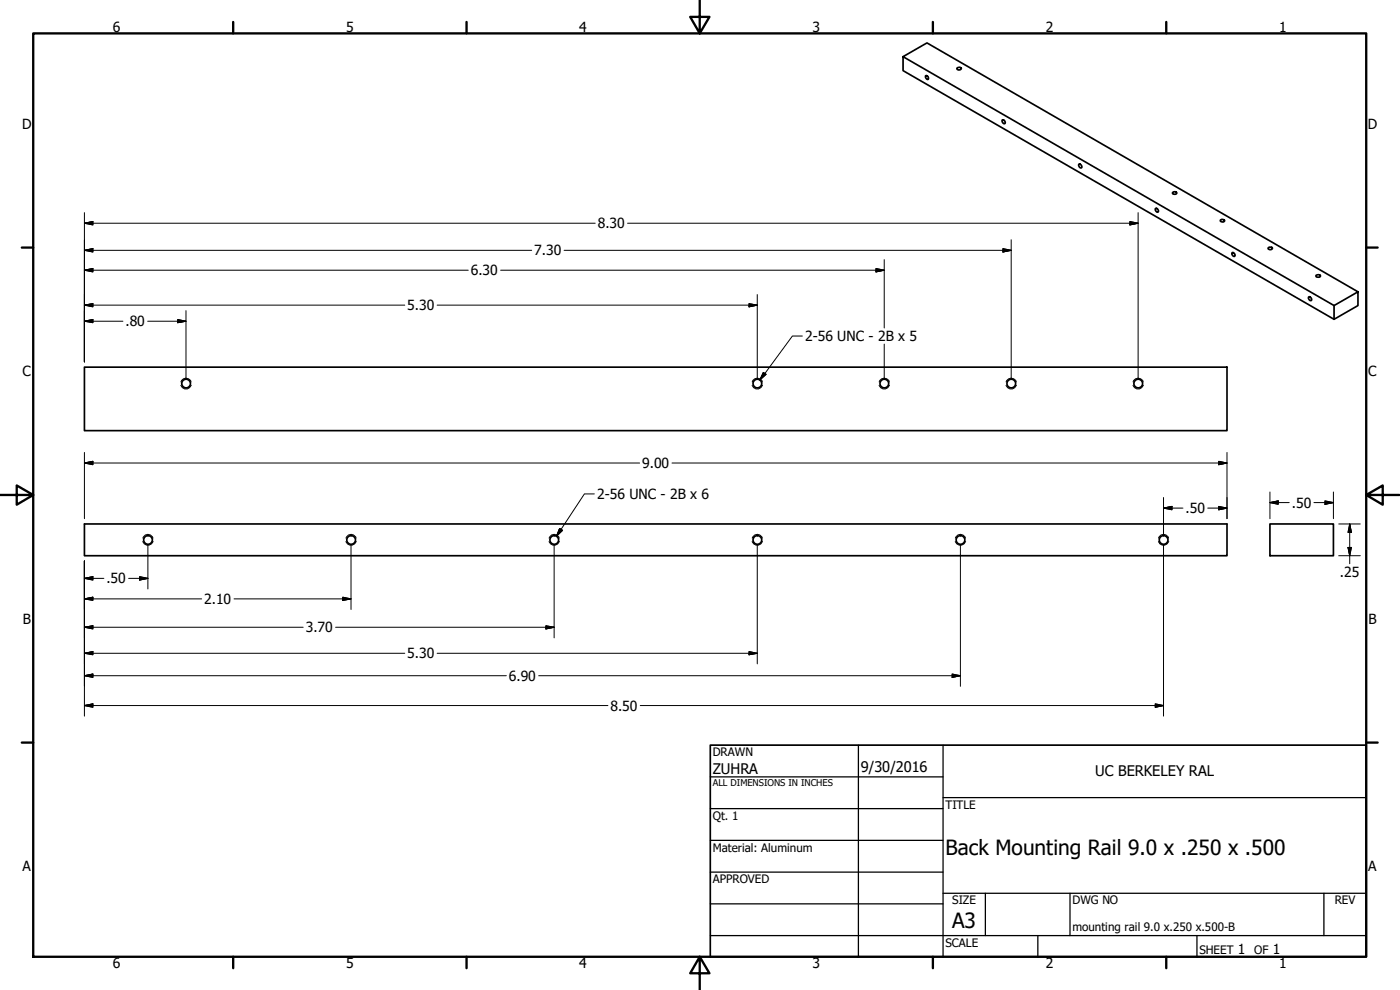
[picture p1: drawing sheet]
<svg xmlns="http://www.w3.org/2000/svg" width="420mm" height="297mm" viewBox="0 0 420 297" stroke-linecap="round" stroke-linejoin="round" font-family="sans-serif">
<!-- layer: Visible (ANSI) -->
<g fill="none" stroke="#000" stroke-width=".51">
<path d="M271 17v4.2l129.4 74.6 7.1-4.1v-4.1l-129.3-74.7-7.2 4.1 129.4 74.7 7.1-4.1M277.7 22.8l.2-.1a.76 .76 0 0 1 .6 1.2 .9 .9 0 0 1-.8-1.1zM287.2 20.4a.85 .85 0 0 1 1.3 .2 .79 .79 0 0 1-1.4 0zM300.7 36.1l.2-.2a.76 .76 0 0 1 .6 1.2 .9 .9 0 0 1-.8-1zM323.7 49.3l.2-.1a.76 .76 0 0 1 .6 1.2 .9 .9 0 0 1-.8-1.1zM351.9 57.8a.84 .84 0 0 1 1.3 0 .66 .66 0 0 1-.7 .5 .66 .66 0 0 1-.6-.5zM346.7 62.7l.2-.2a.76 .76 0 0 1 .6 1.2 .89 .89 0 0 1-.8-1zM366.3 66a.71 .71 0 0 1 .7-.2 .71 .71 0 0 1 .5 .6 .71 .71 0 0 1-.7 .2 .71 .71 0 0 1-.5-.6zM369.7 75.9l.2-.2a.76 .76 0 0 1 .6 1.2 .89 .89 0 0 1-.8-1zM380.6 74.3a.72 .72 0 0 1 1.2 .4 .84 .84 0 0 1-1.2-.1zM392.7 89.2l.2-.2a.76 .76 0 0 1 .5 1.2 .89 .89 0 0 1-.7-1zM395 82.6a.98 .98 0 0 1 1.3 .1 .78 .78 0 0 1-1.2 .4z"/>
<path d="M400.4 91.7v4.1M25.3 110.2h342.9v19h-342.9zM25.3 157.2h342.9v9.5h-342.9zM381.1 157.2h19.1v9.5h-19.1z"/>
<circle cx="55.8" cy="115.1" r="1.3"/>
<circle cx="227.3" cy="115.1" r="1.3"/>
<circle cx="265.4" cy="115.1" r="1.3"/>
<circle cx="303.5" cy="115.1" r="1.3"/>
<circle cx="341.6" cy="115.1" r="1.3"/>
<circle cx="44.4" cy="162" r="1.3"/>
<circle cx="105.4" cy="162" r="1.3"/>
<circle cx="166.3" cy="162" r="1.3"/>
<circle cx="227.3" cy="162" r="1.3"/>
<circle cx="288.3" cy="162" r="1.3"/>
<circle cx="349.2" cy="162" r="1.3"/>
</g>
<!-- layer: Hidden Narrow (ANSI) -->
<g fill="none" stroke="#000" stroke-width=".3">
<path d="M54.3 114.6a1.59 1.59 0 0 1 1.5-1.1 1.59 1.59 0 0 1 1.5 1.1M54.3 115.6a1.63 1.63 0 0 0 1.5 1.2 1.63 1.63 0 0 0 1.6-1.2M225.7 114.6a1.59 1.59 0 0 1 1.6-1.1 1.59 1.59 0 0 1 1.5 1.1M225.7 115.6a1.63 1.63 0 0 0 1.6 1.2 1.63 1.63 0 0 0 1.6-1.2M263.8 114.6a1.59 1.59 0 0 1 1.6-1.1 1.59 1.59 0 0 1 1.5 1.1M263.8 115.6a1.63 1.63 0 0 0 1.6 1.2 1.63 1.63 0 0 0 1.6-1.2M301.9 114.6a1.59 1.59 0 0 1 1.6-1.1 1.59 1.59 0 0 1 1.5 1.1M301.9 115.6a1.63 1.63 0 0 0 1.6 1.2 1.63 1.63 0 0 0 1.6-1.2M340 114.6a1.59 1.59 0 0 1 1.6-1.1 1.59 1.59 0 0 1 1.5 1.1M340 115.6a1.63 1.63 0 0 0 1.6 1.2 1.63 1.63 0 0 0 1.6-1.2M42.9 161.5a1.59 1.59 0 0 1 1.5-1.2 1.59 1.59 0 0 1 1.5 1.2M42.9 162.5a1.63 1.63 0 0 0 1.5 1.1 1.63 1.63 0 0 0 1.6-1.1"/>
<path d="M103.8 161.5a1.59 1.59 0 0 1 1.5-1.2 1.59 1.59 0 0 1 1.6 1.2M103.8 162.5a1.63 1.63 0 0 0 1.6 1.1 1.63 1.63 0 0 0 1.5-1.1M164.8 161.5a1.59 1.59 0 0 1 1.5-1.2 1.59 1.59 0 0 1 1.5 1.2M164.8 162.5a1.63 1.63 0 0 0 1.5 1.1 1.63 1.63 0 0 0 1.6-1.1M225.7 161.5a1.59 1.59 0 0 1 1.6-1.2 1.59 1.59 0 0 1 1.5 1.2M225.7 162.5a1.63 1.63 0 0 0 1.6 1.1 1.63 1.63 0 0 0 1.6-1.1M286.7 161.5a1.59 1.59 0 0 1 1.5-1.2 1.59 1.59 0 0 1 1.6 1.2M286.7 162.5a1.63 1.63 0 0 0 1.6 1.1 1.63 1.63 0 0 0 1.5-1.1M347.7 161.5a1.59 1.59 0 0 1 1.5-1.2 1.59 1.59 0 0 1 1.5 1.2M347.7 162.5a1.63 1.63 0 0 0 1.5 1.1 1.63 1.63 0 0 0 1.6-1.1"/>
</g>
<!-- layer: Border (ANSI) -->
<g fill="none" stroke="#000" stroke-width=".7">
<path d="M10 10h400v277.1h-400zM70 6.6v3.4M140 6.6v3.4M210 0v10l-2.9-4.9h5.8l-2.9 4.9M280 6.6v3.4M350 6.6v3.4M6.5 74.3h3.5M410 74.3h3.4M0 148.5h10l-5-2.8v5.7l5-2.9M410 148.5l5 2.9v-5.7l-5 2.8h10M6.5 222.8h3.5M410 222.8h3.4"/>
<path d="M70 287.1v3.4M140 287.1v3.4M210 287.1l2.9 4.9h-5.8l2.9-4.9v9.9M280 287.1v3.4M350 287.1v3.4"/>
</g>
<!-- layer: Title (ANSI) -->
<g fill="none" stroke="#000" stroke-width=".38">
<path d="M213.2 233.1h69.8M257.6 223.6v63.5M283 239.3h127M283 223.6v63.5M213.2 242.6h69.8M213.2 252.1h69.8M213.2 261.7h69.8M213.2 271.2h69.8M283 268h127M295.7 268v12.7M321.1 268v12.7M397.3 268v12.7"/>
<path d="M213.2 280.7h196.8M311.5 280.7v6.4M359.2 280.7v6.4"/>
</g>
<path d="M213.2 223.6h196.8v63.5h-196.8z" fill="none" stroke="#000" stroke-width=".51"/>
<!-- layer: Dimension (ANSI) -->
<g fill="none" stroke="#000" stroke-width=".3">
<path d="M25.3 75.1l2.6-.5v1zM25.3 67l2.6-.5v1zM25.3 63.8v44.8M25.3 75.1h134.3M25.3 67h153.3M169.3 75.1h134.2M188.3 67h153.3M265.4 77.9v20.5M301 74.6l2.5 .5-2.5 .5zM303.5 71.9v41.6M339.1 66.5l2.5 .5-2.5 .5zM341.6 63.8v49.7"/>
<path d="M25.3 96.4l2.6-.5v.9zM25.3 91.6l2.6-.5v1zM25.3 81.1l2.6-.5v1zM25.3 96.4h11.6M25.3 91.6h96.2M25.3 81.1h115.2M44.3 96.4h11.5M53.3 95.9l2.5 .5-2.5 .4zM55.8 93.2v20.3M131.2 91.6h96.1M150.2 81.1h115.2M224.8 91.1l2.5 .5-2.5 .5z"/>
<path d="M227.3 88.4v25.1M262.9 80.6l2.5 .5-2.5 .5zM265.4 103.2v10.3M25.3 138.9l2.6-.5v1zM25.3 135.7v19.9M25.3 138.9h166.7M201.7 138.9h166.5M365.8 138.4l2.4 .5-2.4 .5zM368.2 135.7v19.9M349.2 152.4l2.5-.5v1.1zM349.2 149.3v11.1M349.2 152.4h5.8"/>
<path d="M362.5 152.4h5.7M365.8 151.9l2.4 .5-2.4 .6zM381.1 150.8l2.5-.5v1zM381.1 150.8h5.8M381.1 147.6v8M394.3 150.8h5.9M397.6 150.3l2.6 .5-2.6 .5zM400.2 147.6v8M401.8 157.2h6.4M405.1 157.2l.5 2.6h-1zM405.1 157.2v11.9M25.3 173.5l2.6-.5v1z"/>
<path d="M25.3 179.7l2.6-.5v.9zM25.3 168.3v46.6M25.3 173.5h5.9M25.3 179.7h35.2M38.6 173.5h5.8M41.9 173l2.5 .5-2.5 .5zM44.4 163.6v13.1M70.2 179.7h35.1M102.9 179.2l2.4 .5-2.4 .4zM105.3 163.6v19.3M166.3 163.6v27.8M227.3 163.6v35.6"/>
<path d="M288.2 163.6v42.3M349.2 163.6v51.3M401.8 166.7h6.4M404.6 164.3h1l-.5 2.4zM25.3 188.2l2.6-.4v.9zM25.3 196l2.6-.5v1zM25.3 188.2h65.7M25.3 196h96.2M100.7 188.2h65.6M131.2 196h96.1M163.8 187.8l2.5 .4-2.5 .5zM224.8 195.5l2.5 .5-2.5 .5z"/>
<path d="M25.3 202.7l2.6-.5v1zM25.3 211.7l2.6-.5v1zM25.3 202.7h126.7M25.3 211.7h157.1M161.7 202.7h126.5M192.2 211.7h157M285.8 202.2l2.4 .5-2.4 .5zM346.7 211.2l2.5 .5-2.5 .5z"/>
</g>
<g fill="#000" stroke="#000" stroke-width=".3">
<path d="M25.3 75.1l2.6-.5zM25.3 75.1l2.6-.5v1zM25.3 67l2.6-.5zM25.3 67l2.6-.5v1zM301 75.6l2.5-.5zM301 74.6l2.5 .5-2.5 .5zM339.1 67.5l2.5-.5zM339.1 66.5l2.5 .5-2.5 .5zM25.3 96.4l2.6-.5zM25.3 96.4l2.6-.5v.9zM25.3 91.6l2.6-.5zM25.3 91.6l2.6-.5v1z"/>
<path d="M25.3 81.1l2.6-.5zM25.3 81.1l2.6-.5v1zM53.3 96.8l2.5-.4zM53.3 95.9l2.5 .5-2.5 .4zM224.8 92.1l2.5-.5zM224.8 91.1l2.5 .5-2.5 .5zM262.9 81.6l2.5-.5zM262.9 80.6l2.5 .5-2.5 .5zM25.3 138.9l2.6-.5zM25.3 138.9l2.6-.5v1zM365.8 139.4l2.4-.5zM365.8 138.4l2.4 .5-2.4 .5z"/>
<path d="M349.2 152.4l2.5-.5zM349.2 152.4l2.5-.5v1.1zM365.8 153l2.4-.6zM365.8 151.9l2.4 .5-2.4 .6zM381.1 150.8l2.5-.5zM381.1 150.8l2.5-.5v1zM397.6 151.3l2.6-.5zM397.6 150.3l2.6 .5-2.6 .5zM405.1 157.2l.5 2.6zM405.1 157.2l.5 2.6h-1zM25.3 173.5l2.6-.5zM25.3 173.5l2.6-.5v1z"/>
<path d="M25.3 179.7l2.6-.5zM25.3 179.7l2.6-.5v.9zM41.9 174l2.5-.5zM41.9 173l2.5 .5-2.5 .5zM404.6 164.3l.5 2.4zM404.6 164.3h1l-.5 2.4zM25.3 188.2l2.6-.4zM25.3 188.2l2.6-.4v.9zM25.3 196l2.6-.5zM25.3 196l2.6-.5v1zM102.9 180.1l2.4-.4zM102.9 179.2l2.4 .5-2.4 .4z"/>
<path d="M163.8 188.7l2.5-.5zM163.8 187.8l2.5 .4-2.5 .5zM224.8 196.5l2.5-.5zM224.8 195.5l2.5 .5-2.5 .5zM25.3 202.7l2.6-.5zM25.3 202.7l2.6-.5v1zM25.3 211.7l2.6-.5zM25.3 211.7l2.6-.5v1zM285.8 203.2l2.4-.5zM285.8 202.2l2.4 .5-2.4 .5zM346.7 212.2l2.5-.5zM346.7 211.2l2.5 .5-2.5 .5z"/>
</g>
<!-- layer: Symbol (ANSI) -->
<path d="M229.1 111.7l.8 .6-1.9 1.7zM240.8 100.8h-3l-9.8 13.2M168 158.5l.8 .6-1.8 1.8zM178.4 148.2h-3l-8.4 12.7" fill="none" stroke="#000" stroke-width=".3"/>
<path d="M229.1 111.7l-1.1 2.3zM229.1 111.7l.8 .6-1.9 1.7zM168 158.5l-1 2.4zM168 158.5l.8 .6-1.8 1.8z" fill="#000" stroke="#000" stroke-width=".3"/>
<g font-size="6.3">
<text x="283.8" y="256.5">Back Mounting Rail 9.0 x .250 x .500</text>
<text x="285.8" y="278.6">A3</text>
</g>
<g font-size="4.4">
<text x="213.9" y="232.2">ZUHRA</text>
<text x="258.4" y="231.6">9/30/2016</text>
<text x="328.7" y="233">UC BERKELEY RAL</text>
</g>
<g font-size="4.2">
<text x="33.8" y="9.6">6</text>
<text x="103.9" y="9.6">5</text>
<text x="173.9" y="9.6">4</text>
<text x="243.8" y="9.6">3</text>
<text x="313.9" y="9.6">2</text>
<text x="383.9" y="9.6">1</text>
<text x="6.7" y="38.7">D</text>
<text x="410.5" y="38.7">D</text>
<text x="179.4" y="68.5">8.30</text>
<text x="160.3" y="76.6">7.30</text>
<text x="141.3" y="82.6">6.30</text>
<text x="122.2" y="93.1">5.30</text>
<text x="37.7" y="97.9">.80</text>
<text x="241.6" y="102.3">2-56 UNC - 2B x 5</text>
<text x="6.8" y="113">C</text>
<text x="410.7" y="113">C</text>
<text x="192.7" y="140.4">9.00</text>
<text x="179.2" y="149.7">2-56 UNC - 2B x 6</text>
<text x="355.8" y="154">.50</text>
<text x="387.7" y="152.3">.50</text>
<text x="402.1" y="173">.25</text>
<text x="31.9" y="175.1">.50</text>
<text x="61.3" y="181.2">2.10</text>
<text x="6.9" y="187.2">B</text>
<text x="91.8" y="189.7">3.70</text>
<text x="410.7" y="187.2">B</text>
<text x="122.2" y="197.5">5.30</text>
<text x="152.7" y="204.3">6.90</text>
<text x="183.2" y="213.2">8.50</text>
<text x="6.8" y="261.4">A</text>
<text x="410.7" y="261.4">A</text>
<text x="371.5" y="286.2">1</text>
<text x="382" y="286.2">1</text>
<text x="33.8" y="290.5">6</text>
<text x="103.9" y="290.5">5</text>
<text x="173.9" y="290.5">4</text>
<text x="243.8" y="290.5">3</text>
<text x="313.9" y="290.5">2</text>
<text x="383.9" y="290.5">1</text>
</g>
<g font-size="3.5">
<text x="213.9" y="226.9">DRAWN</text>
<text x="213.9" y="245.9">Qt. 1</text>
<text x="283.8" y="242.6">TITLE</text>
<text x="213.9" y="255.5">Material: Aluminum</text>
<text x="213.9" y="265">APPROVED</text>
<text x="285.8" y="271.3">SIZE</text>
<text x="321.9" y="271.3">DWG NO</text>
<text x="400.6" y="271.3">REV</text>
<text x="321.9" y="279.2">mounting rail 9.0 x.250 x.500-B</text>
<text x="283.8" y="284">SCALE</text>
<text x="360" y="286.2">SHEET</text>
<text x="376.4" y="286.2">OF</text>
</g>
<text font-size="2.8" x="213.9" y="235.9">ALL DIMENSIONS IN INCHES</text>
</svg>
